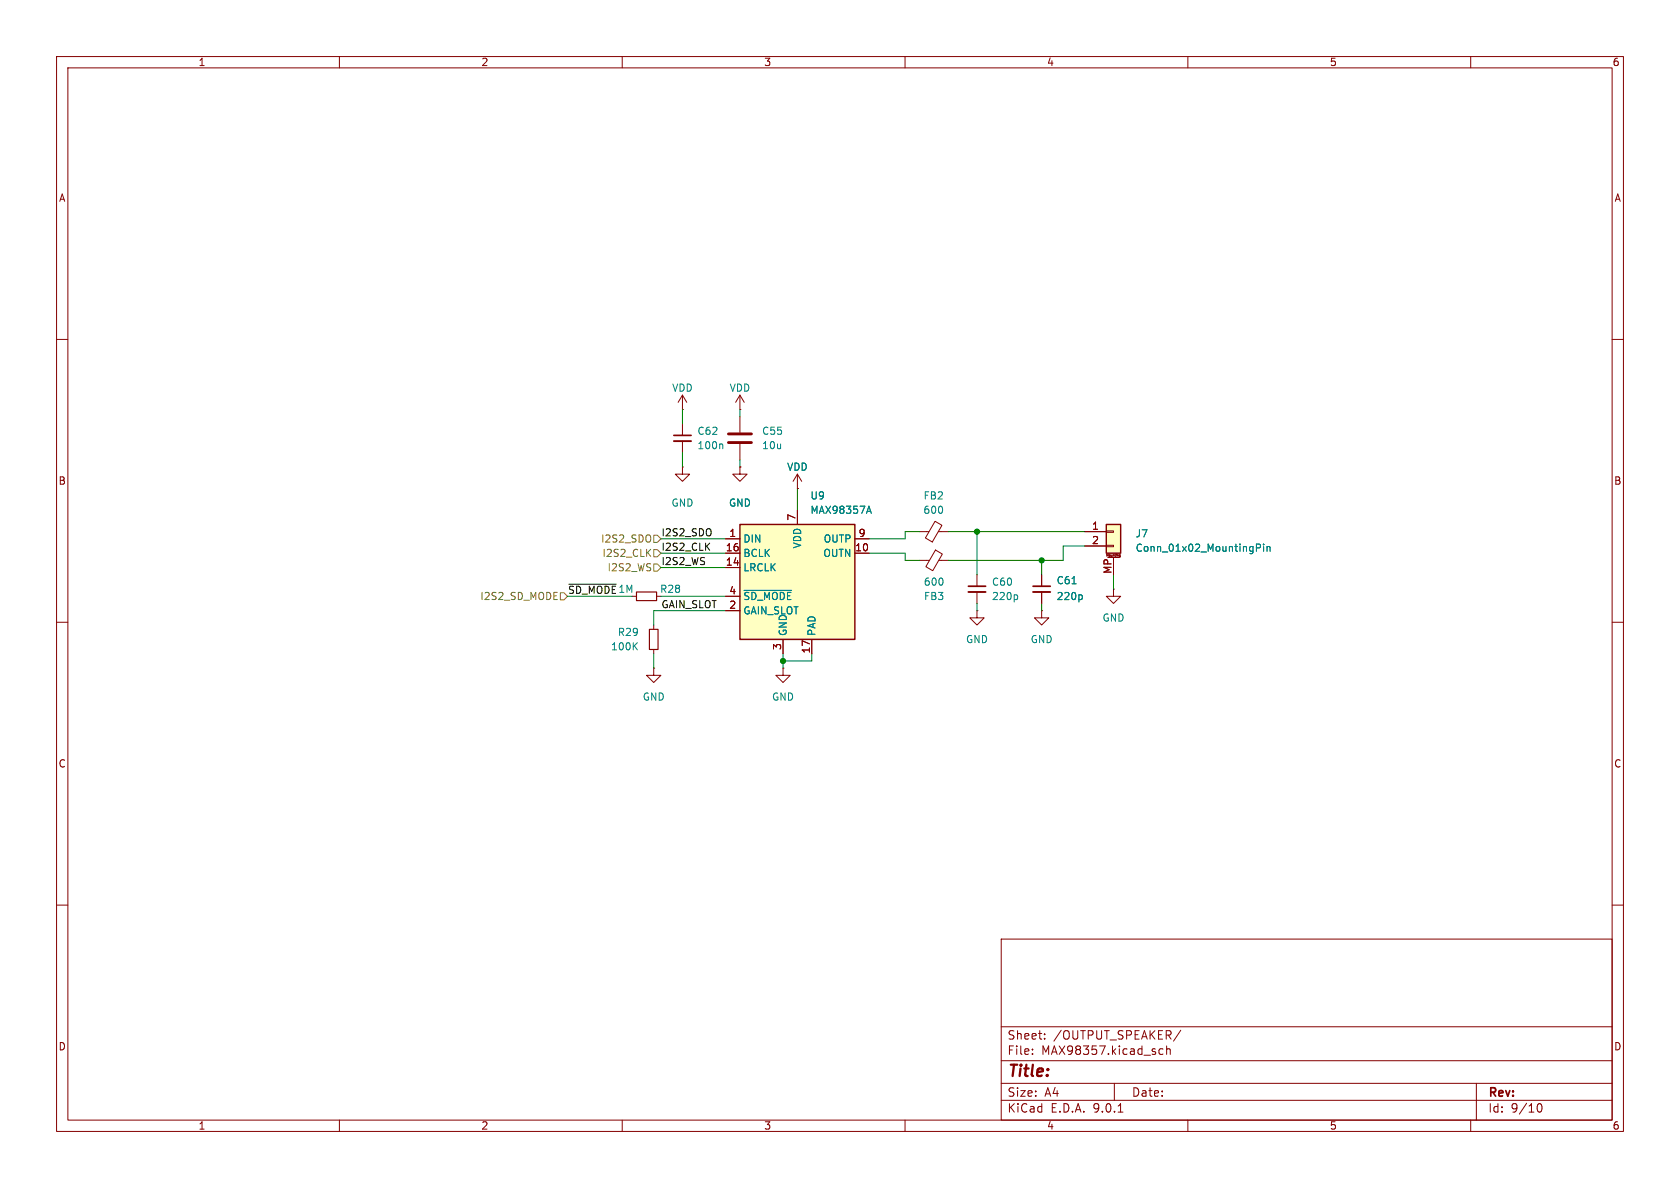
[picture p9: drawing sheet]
<svg xmlns="http://www.w3.org/2000/svg" width="297mm" height="210mm" viewBox="0 0 297 210" stroke-linecap="round" stroke-linejoin="round" font-family="sans-serif">
<path d="M0 0h297v210h-297z" fill="#fff" stroke="#fff" stroke-width=".18"/>
<g fill="none" stroke="#840000" stroke-width=".18">
<path d="M10 10h277v190h-277zM12 12h273v186h-273zM60 10v2M110 10v2M160 10v2M210 10v2M260 10v2M10 60h2M120.6 72.4h.1M120.6 69.9v2.5M120.6 74.9v2.1M120.6 78v2"/>
<path d="M120.6 69.9l-.7 1.2M120.6 69.9l.8 1.2M130.8 73.7v2.8M130.8 78.5v2.8M285 60h2M120.6 82.6v1.2h1.3l-1.3 1.3-1.2-1.3h1.2M120.6 82.6h.1M130.8 82.6v1.2h1.3l-1.3 1.3-1.3-1.3h1.3M130.8 82.6h.1M141 86.4h.1M141 83.8l-.8 1.3M141 83.8l.7 1.3"/>
<path d="M141 83.8v2.6M162.6 94h1.6M162.6 99.1h1.7M165.3 92.2l1.2 .7-1.7 2.9-1.2-.7zM165.4 97.2l1.2 .7-1.7 3-1.2-.7zM165.9 94h1.7M166 99.1h1.6M10 110h2M111.8 105.4h.7M115.6 118.1v1.3h-1.3l1.3 1.3 1.2-1.3h-1.2M115.6 118.1h.1M116.1 105.4h.7"/>
<path d="M138.4 118.1v1.3h-1.2l1.2 1.3 1.3-1.3h-1.3M138.4 118.1h.1M172.7 101.6v2M172.7 104.6v2.1M184.1 101.6v2M184.1 104.6v2.1M285 110h2M10 160h2M177 166h108v32h-108zM285 160h2M60 198v2M110 198v2"/>
<path d="M160 198v2M177 194.5h108M177 191.5h108M177 187.5h108M177 181.5h108M182.5 186.3v.1M182.5 185.5v.1M184.7 183.6v.1M184.7 182.8v.1M197 191.5v3M197.7 196.6h.8M205.6 185.5l-.4-.1-.3 .3v.4l.1 .2h.6"/>
<path d="M206.2 185.5l.3-.1 .3 .1 .1 .9M206.2 184.9v1.5M208.7 182.1l-1.2 2M210 198v2M260 198v2M261 191.5v6.5M271.7 195.7l.2-.5 .2-.1a.81 .81 0 0 1 .6 .6 .81 .81 0 0 1-.3 .8h-.4l-.3-.5"/>
</g>
<path d="M112.5 104.6h3.6v1.6h-3.6z" fill="none" stroke="#840000" stroke-width=".2"/>
<path d="M119.1 77h3.1M171.2 103.6h3M182.6 103.6h3.1" fill="none" stroke="#840000" stroke-width=".3"/>
<path d="M119.1 78h3.1M171.2 104.6h3M182.6 104.6h3.1" fill="none" stroke="#840000" stroke-width=".33"/>
<path d="M127.6 78.5l.2 .2v.6M179.7 105.1l.2 .3v.4l-.2 .2M189.5 103.2h.7M191.1 105.1l.2 .3v.4l-.2 .2" fill="none" stroke="#008484" stroke-width=".18"/>
<path d="M128.8 76.7h4M128.8 78.2h4" fill="none" stroke="#840000" stroke-width=".51"/>
<path d="M130.8 92.7h20.3v20.3h-20.3z" fill="#ffffc2"/>
<path d="M130.8 92.7h20.3v20.3h-20.3z" fill="none" stroke="#840000" stroke-width=".25"/>
<path d="M128.3 95.3h2.5M128.3 97.8h2.5M141 90.2v2.5M151.1 95.3h2.6M151.1 97.8h2.6M128.3 100.3h2.5M128.3 105.4h2.5M128.3 108h2.5M138.4 113v2.6M143.5 113v2.6" fill="none" stroke="#840000" stroke-width=".18"/>
<path d="M153.3 90.4h.6M153.6 89.5l.4 1.2M131.5 104.4h8.4" fill="none" stroke="#008484" stroke-width=".18"/>
<path d="M195.6 92.7h2.5v5.1h-2.5z" fill="#ffffc2"/>
<path d="M195.6 92.7h2.5v5.1h-2.5z" fill="none" stroke="#840000" stroke-width=".25"/>
<g fill="none" stroke="#840000" stroke-width=".18">
<path d="M130.8 72.4h.1M130.8 69.9l-.8 1.2M130.8 69.9l.8 1.2M130.8 69.9v2.5M128.3 95.3h2.5M128.3 97.8h2.5M130.8 82.6h.1M141 86.4h.1M141 90.2v2.5M151.1 95.3h2.6M151.1 97.8h2.6M191.8 94h3.8"/>
<path d="M191.8 96.5h3.8M195.6 93.9h1.2v.2h-1.2zM195.6 96.4h1.2v.2h-1.2zM195.8 98.6h2.1M196.8 98.6v3M197.9 98.3h.1M198 98.1v.3l-.1 .1M198 98.3h-.1M198 98.1h-.1v.2M115.6 110.5v.8M115.6 114.8v.8M128.3 100.3h2.5"/>
<path d="M128.3 105.4h2.5M128.3 108h2.5M138.4 113v2.6M143.5 113v2.6M172.7 108v1.2h-1.3l1.3 1.3 1.3-1.3h-1.3M172.7 108h.1M184.1 108v1.2h-1.2l1.2 1.3 1.3-1.3h-1.3M184.1 108h.1M184.1 101.6v2M184.1 104.6v2.1M196.8 104.1v1.3h-1.2l1.2 1.3 1.3-1.3h-1.3M196.8 104.1h.1"/>
</g>
<path d="M153.3 90.4h.6M153.6 89.5l.4 1.2M222.1 96.9l.6-.1 .1-.2v-.3l-.7-.1v1.3M223.4 96.2v.1M223.4 96.6v.9M224 96.6v.9M224 96.7l.2-.1 .3 .1v.8M112.1 114.2l.6 .7M112.7 113.6l-.7 .7M131.5 104.4h8.4M189.5 103.2h.7M191.1 105.1l.2 .3v.4l-.2 .2" fill="none" stroke="#008484" stroke-width=".18"/>
<path d="M114.8 111.3h1.5v3.5h-1.5z" fill="none" stroke="#840000" stroke-width=".2"/>
<path d="M115.6 99.7h.6l.6 .6-.6 .7h-.6zM115.6 94.6h.6l.6 .7-.6 .6h-.6zM115.6 97.2h.6l.6 .6-.6 .6h-.6zM99.1 104.8h.6l.6 .6-.6 .6h-.6z" fill="none" stroke="#848400" stroke-width=".18"/>
<path d="M100.6 103.3h8.4" fill="none" stroke="#000" stroke-width=".18"/>
<g fill="none" stroke="#008400" stroke-width=".18">
<path d="M120.6 72.4v2.5M130.8 72.4v1.3M116.8 95.3h11.5M116.8 97.8h11.5M120.6 80v2.6M130.8 81.3v1.3M141 86.4v3.8M153.7 97.8h6.3v1.3h2.6M162.6 94h-2.6v1.3h-6.3M167.6 94h24.2M172.7 94v7.6M184.1 99.1v2.5"/>
<path d="M191.8 96.5h-3.8v2.6h-20.4M100.3 105.4h11.5M115.6 115.6v2.5M116.8 105.4h11.5M116.8 100.3h11.5M128.3 108h-12.7v2.5M138.4 115.6v2.5M143.5 115.6v1.2h-5.1M172.7 106.7v1.3M184.1 106.7v1.3M196.8 101.6v2.5"/>
</g>
<g fill="#008400" stroke="#008400" stroke-width=".18">
<circle cx="138.4" cy="116.8" r=".46"/>
<circle cx="184.1" cy="99.1" r=".46"/>
<circle cx="172.7" cy="94" r=".46"/>
</g>
<text font-size="2.8" fill="#840000" x="178" y="190.9">Title:</text>
<g font-size="2.1" fill="#840000">
<text x="178" y="184">Sheet:</text>
<text x="186.2" y="184">/OUTPUT_SPEAKER/</text>
<text x="178" y="186.7">File:</text>
<text x="184.1" y="186.7">MAX98357.kicad_sch</text>
<text x="178" y="196.9">KiCad</text>
<text x="178" y="194.1">Size:</text>
<text x="184.7" y="194.1">A4</text>
<text x="185.7" y="196.9">E.D.A.</text>
<text x="193.3" y="196.9">9.0.1</text>
<text x="200" y="194.1">Date:</text>
<text x="263" y="194.3">Rev:</text>
<text x="263" y="196.9">Id:</text>
<text x="267.1" y="196.9">9/10</text>
</g>
<g font-size="1.8" fill="#840000">
<text x="35" y="11.9">1</text>
<text x="85" y="11.9">2</text>
<text x="135" y="11.9">3</text>
<text x="185" y="11.9">4</text>
<text x="235" y="11.9">5</text>
<text x="285" y="11.9">6</text>
<text x="10.3" y="35.9">A</text>
<text x="285.3" y="35.9">A</text>
<text x="10.3" y="85.9">B</text>
<text x="285.3" y="85.9">B</text>
<text x="128.8" y="95">1</text>
<text x="140.7" y="92.1" transform="rotate(-90 140.7 92.1)">7</text>
<text x="151.7" y="95">9</text>
<text x="193" y="93.7">1</text>
<text x="128.2" y="97.5">16</text>
<text x="128.2" y="100.1">14</text>
<text x="151.1" y="97.5">10</text>
<text x="193" y="96.3">2</text>
<text x="196.6" y="101.5" transform="rotate(-90 196.6 101.5)">MP</text>
<text x="128.8" y="105.2">4</text>
<text x="128.8" y="107.7">2</text>
<text x="138.2" y="115" transform="rotate(-90 138.2 115)">3</text>
<text x="143.3" y="115.6" transform="rotate(-90 143.3 115.6)">17</text>
<text x="10.3" y="135.9">C</text>
<text x="285.3" y="135.9">C</text>
<text x="10.3" y="185.9">D</text>
<text x="285.3" y="185.9">D</text>
<text x="35" y="199.9">1</text>
<text x="85" y="199.9">2</text>
<text x="135" y="199.9">3</text>
<text x="185" y="199.9">4</text>
<text x="235" y="199.9">5</text>
<text x="285" y="199.9">6</text>
</g>
<g font-size="1.8" fill="#008484">
<text x="118.7" y="69.4">VDD</text>
<text x="128.9" y="69.4">VDD</text>
<text x="123.2" y="77.1">C62</text>
<text x="134.6" y="77.1">C55</text>
<text x="123.2" y="79.6">100n</text>
<text x="134.6" y="79.6">10u</text>
<text x="139.1" y="83.4">VDD</text>
<text x="118.6" y="89.8">GND</text>
<text x="128.8" y="89.8">GND</text>
<text x="143.2" y="88.5">U9</text>
<text x="163.2" y="88.5">FB2</text>
<text x="143.2" y="91">MAX98357A</text>
<text x="163.1" y="91">600</text>
<text x="200.7" y="95.2">J7</text>
<text x="131.3" y="96.1">DIN</text>
<text x="131.3" y="98.7">BCLK</text>
<text x="131.3" y="101.2">LRCLK</text>
<text x="141.8" y="97" transform="rotate(-90 141.8 97)">VDD</text>
<text x="145.5" y="98.7">OUTN</text>
<text x="145.5" y="96.1">OUTP</text>
<text x="200.7" y="97.7">Conn_01x02_MountingPin</text>
<text x="109.2" y="105">1M</text>
<text x="116.6" y="105">R28</text>
<text x="131.3" y="106.3">~{SD_MODE}</text>
<text x="163.2" y="103.7">600</text>
<text x="163.3" y="106.3">FB3</text>
<text x="175.3" y="106.3">220p</text>
<text x="175.3" y="103.7">C60</text>
<text x="186.7" y="106.3">220p</text>
<text x="186.7" y="103.5">C61</text>
<text x="109.1" y="112.6">R29</text>
<text x="131.3" y="108.8">GAIN_SLOT</text>
<text x="139.3" y="112.5" transform="rotate(-90 139.3 112.5)">GND</text>
<text x="144.4" y="112.5" transform="rotate(-90 144.4 112.5)">PAD</text>
<text x="170.7" y="113.9">GND</text>
<text x="182.1" y="113.9">GND</text>
<text x="194.8" y="110.1">GND</text>
<text x="107.9" y="115.2">100K</text>
<text x="113.5" y="124.1">GND</text>
<text x="136.4" y="124.1">GND</text>
</g>
<g font-size="1.8">
<text x="116.8" y="94.9">I2S2_SDO</text>
<text x="116.8" y="100">I2S2_WS</text>
<text x="116.8" y="97.4">I2S2_CLK</text>
<text x="100.3" y="105.1">~{SD_MODE}</text>
<text x="116.8" y="107.6">GAIN_SLOT</text>
</g>
<g font-size="1.8" fill="#848400">
<text x="106.2" y="96.1">I2S2_SDO</text>
<text x="106.4" y="98.7">I2S2_CLK</text>
<text x="107.3" y="101.2">I2S2_WS</text>
<text x="84.8" y="106.3">I2S2_SD_MODE</text>
</g>
<text font-size=".5" fill="#840000" x="195.5" y="98.5">Mounting</text>
</svg>
